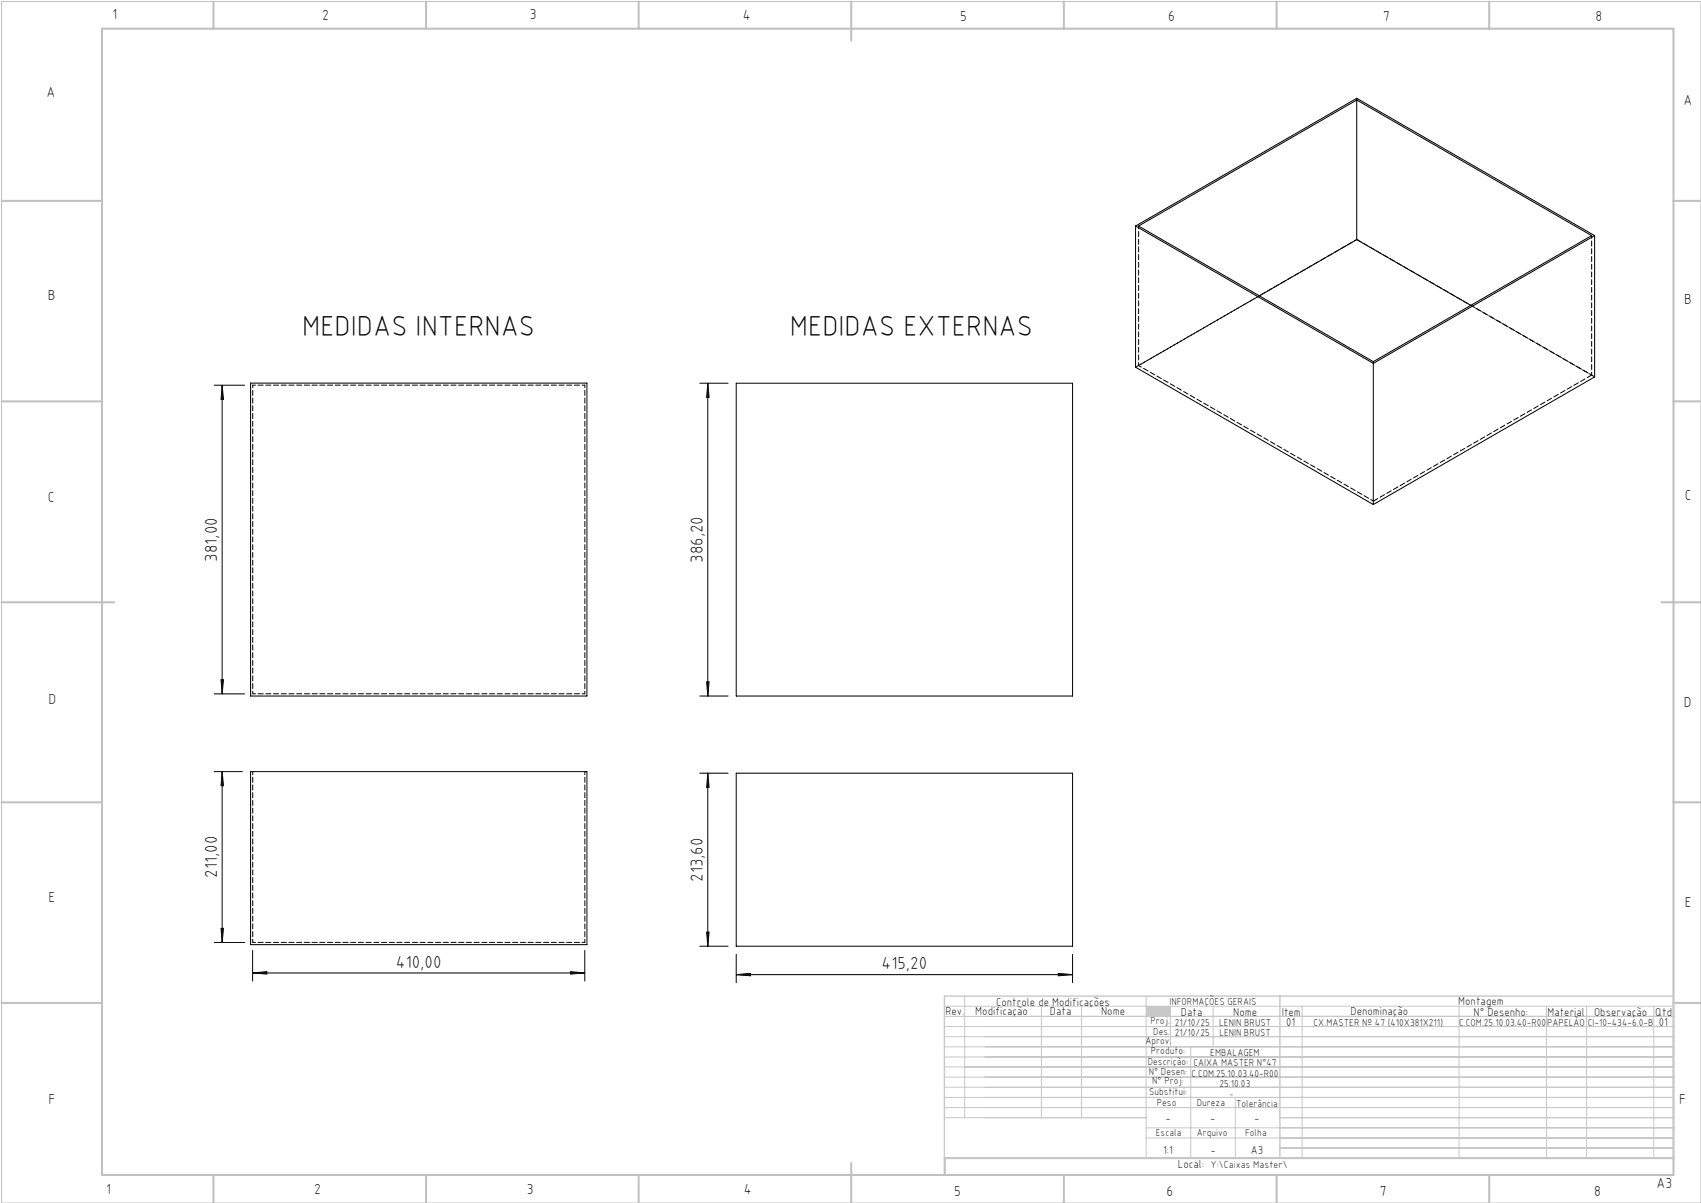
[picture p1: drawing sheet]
<svg xmlns="http://www.w3.org/2000/svg" width="420mm" height="297mm" viewBox="0 0 420 297" stroke-linecap="round" stroke-linejoin="round" font-family="sans-serif">
<path d="M.4 .4h419.6v296.6h-419.6z" fill="none" stroke="#c0c0c0" stroke-width=".25"/>
<g fill="none" stroke="#c0c0c0" stroke-width=".5">
<path d="M25.2 7.1h388v283h-388zM52.7 .4v6.7M105.2 .4v6.7M157.7 .4v6.7M210.2 .4v9.7M262.7 .4v6.7M315.2 .4v6.7M367.7 .4v6.7M.4 49.6h24.8M413.2 49.6h6.8M.4 99.1h24.8M413.2 99.1h6.8"/>
<path d="M.4 148.7h27.8M410.2 148.7h9.8M.4 198.1h24.8M413.2 198.1h6.8M.4 247.6h24.8M413.2 247.6h6.8M52.7 290.1v6.9M105.2 290.1v6.9M157.7 290.1v6.9M210.2 287.1v9.9M262.7 290.1v6.9M315.2 290.1v6.9"/>
<path d="M367.7 290.1v6.9M413.2 285.9h-179.9v4.2"/>
</g>
<g fill="none" stroke="#c3c8d2" stroke-width=".25">
<path d="M233.2 250.9h180M233.2 248.4h180M233.2 253.4h180M233.2 255.9h180M233.2 258.4h180M238.2 245.9v30M257.1 248.4v27.5M267.1 248.4v27.5M283 245.9v40M289 248.4v10M294 258.4v27.5M299.5 248.4v10"/>
<path d="M321.5 248.4v37.5M360.3 248.4v37.5M381.8 248.4v37.5M391.8 248.4v37.5M408.3 248.4v37.5M233.2 260.9h180M233.2 263.4h180M233.2 265.9h180M233.2 268.4h180M233.2 270.9h180M233.2 273.4h180M233.2 275.9h49.8"/>
<path d="M283 278.4h130.2M305 270.9v15M316 275.9h97.2M283 280.9h130.2M316 283.4h97.2"/>
</g>
<path d="M233.2 245.9h180v40h-180zM316 245.9v40" fill="none" stroke="#c3c8d2" stroke-width=".35"/>
<path d="M283 248.4h6v2.5h-6z" fill-rule="evenodd" fill="#c3c8d2"/>
<g fill="none" stroke="#000" stroke-width=".25">
<path d="M335 24.7v34.5M280.4 55.8v34.9l58.7 33.9M280.4 55.8l58.7 33.9M280.4 55.8l54.6-31.5 58.7 33.9M281.1 55.8l53.9-31.1 58 33.5-53.9 31.1zM335 59.2l28.1 16.2M335 59.2l-24 13.8M393.7 58.2l-54.6 31.5M393.7 58.2v34.9l-54.6 31.5M52.9 95.1h7.5M54.9 95.1v76.2M54.9 95.1l.3 3.5h-.6z"/>
<path d="M61.9 94.6h83v77.2h-83zM172.8 94.6h7M174.8 94.6l.3 3.5h-.6zM174.8 94.6v77.2M181.8 94.6h83v77.2h-83zM339.1 89.7v34.9M52.9 171.3h7.5M54.6 167.8h.6l-.3 3.5zM172.8 171.8h7M174.5 168.3h.6l-.3 3.5zM52.9 190.5h7M54.9 190.5v42.2"/>
<path d="M54.9 190.5l.3 3.5h-.6zM61.9 190.5h83v42.7h-83zM172.8 190.9h7M174.8 190.9l.3 3.5h-.6zM174.8 190.9v42.7M181.8 190.9h83v42.7h-83zM52.9 232.7h7.5M54.6 229.2h.6l-.3 3.5zM62.4 234.7v7.5M140.9 239.9l3.5 .3-3.5 .3zM144.4 234.7v7.5M172.8 233.6h7"/>
<path d="M174.5 230.1h.6l-.3 3.5zM181.8 235.6v7M264.8 235.6v7M62.4 240.2l3.5-.3v.6zM62.4 240.2h82M181.8 240.6l3.5-.3v.6zM181.8 240.6h83M261.3 240.3l3.5 .3-3.5 .3z"/>
</g>
<g fill="#000">
<path d="M54.6 167.8h.6l-.3 3.5zM54.9 95.1l.3 3.5h-.6zM174.5 168.3h.6l-.3 3.5zM174.8 94.6l.3 3.5h-.6z"/>
<path d="M54.9 190.5l.3 3.5h-.6zM54.6 229.2h.6l-.3 3.5zM174.8 190.9l.3 3.5h-.6zM174.5 230.1h.6l-.3 3.5z"/>
<path d="M62.4 240.2l3.5-.3v.6zM140.9 239.9l3.5 .3-3.5 .3zM181.8 240.6l3.5-.3v.6zM261.3 240.3l3.5 .3-3.5 .3z"/>
</g>
<path d="M335 59.1l-54.6 31.6M311 73l-29.9 17.2M281.1 90.2l58 33.5M393 92.6l-29.8-17.2M62.4 190.5v42.2M144.4 190.5v42.2" fill="none" stroke="#000" stroke-width=".25" stroke-dasharray="1.3 .6" stroke-dashoffset=".5"/>
<path d="M281.1 55.8v34.4M393 58.1v34.5M62.4 95.1h82M144.4 95.1v76.2M62.4 171.3v-76.2M144.4 171.3h-82M62.4 232.7h82" fill="none" stroke="#000" stroke-width=".25" stroke-dasharray="1.3 .6" stroke-dashoffset=".6"/>
<path d="M335 24.2v.5M335 59.1h.1M339.1 89.2v.5M339.1 123.7l53.9-31.1" fill="none" stroke="#000" stroke-width=".25" stroke-dasharray="1.3 .6"/>
<path d="M393.7 93l-58.7-33.9" fill="none" stroke="#000" stroke-width=".25" stroke-dasharray="1.3 .6" stroke-dashoffset=".1"/>
<g font-size="7.1">
<text x="74.6" y="82.9">MEDIDAS INTERNAS</text>
<text x="195" y="82.9">MEDIDAS EXTERNAS</text>
</g>
<g font-size="4.3">
<text x="53.6" y="138.7" transform="rotate(-90 53.6 138.7)">381,00</text>
<text x="173.5" y="139" transform="rotate(-90 173.5 139)">386,20</text>
<text x="53.6" y="216.7" transform="rotate(-90 53.6 216.7)">211,00</text>
<text x="173.5" y="217.7" transform="rotate(-90 173.5 217.7)">213,60</text>
<text x="97.8" y="238.9">410,00</text>
<text x="217.7" y="239.3">415,20</text>
</g>
<g font-size="3.6">
<text x="27.8" y="4.8">1</text>
<text x="79.5" y="4.9">2</text>
<text x="130.8" y="4.8">3</text>
<text x="183.4" y="4.9">4</text>
<text x="237.1" y="5.1">5</text>
<text x="288.4" y="5.2">6</text>
<text x="341.5" y="5.1">7</text>
<text x="394" y="5.2">8</text>
<text x="11.5" y="24">A</text>
<text x="415.7" y="25.8">A</text>
<text x="11.8" y="74.1">B</text>
<text x="415.8" y="75.1">B</text>
<text x="11.8" y="124">C</text>
<text x="416" y="123.5">C</text>
<text x="12" y="173.7">D</text>
<text x="415.8" y="174.7">D</text>
<text x="12" y="222.6">E</text>
<text x="416" y="223.9">E</text>
<text x="12" y="272.6">F</text>
<text x="414.6" y="272.6">F</text>
<text x="409" y="293.3">A3</text>
<text x="26.2" y="294.8">1</text>
<text x="77.6" y="294.8">2</text>
<text x="130.1" y="294.8">3</text>
<text x="183.7" y="294.7">4</text>
<text x="235.6" y="295.2">5</text>
<text x="288" y="295.2">6</text>
<text x="340.7" y="295.2">7</text>
<text x="393.6" y="295.2">8</text>
</g>
<g font-size="2.9">
<text x="240.8" y="250.6">Modificação</text>
<text x="259.2" y="250.6">Data</text>
<text x="271.9" y="250.6">Nome</text>
<text x="290.9" y="288.4">Local:</text>
</g>
<g font-size="2.8">
<text x="233.4" y="250.6">Rev.</text>
<text x="246" y="248.4">Controle de Modificações</text>
<text x="291.6" y="250.8">Data</text>
<text x="304.5" y="250.8">Nome</text>
<text x="316.5" y="250.9">Item</text>
<text x="333.5" y="250.5">Denominação</text>
<text x="360.1" y="248.2">Montagem</text>
<text x="363.9" y="250.8">N° Desenho:</text>
<text x="382.1" y="250.8">Material</text>
<text x="393.6" y="250.8">Observação</text>
<text x="408.7" y="250.9">Qtd</text>
<text x="317.6" y="253.3">01</text>
<text x="409.6" y="253.3">01</text>
<text x="287.7" y="276.9">-</text>
<text x="298.8" y="276.9">-</text>
<text x="309.7" y="276.9">-</text>
<text x="287.2" y="284.8">1:1</text>
<text x="298.9" y="284.8">-</text>
<text x="308.8" y="284.8">A3</text>
</g>
<g font-size="2.5">
<text x="288.7" y="248.2">INFORMAÇÕES GERAIS</text>
<text x="282.8" y="257.8">Aprov.</text>
<text x="284.1" y="252.9">Proj.</text>
<text x="284.8" y="255.4">Des.</text>
<text x="290.1" y="255.8">21/10/25</text>
<text x="290.1" y="253.3">21/10/25</text>
<text x="301" y="253.3">LENIN BRUST</text>
<text x="301.1" y="255.8">LENIN BRUST</text>
<text x="324.3" y="253.3">CX.MASTER Nº 47 (410X381X211)</text>
<text x="360.3" y="253.3">C.COM.25.10.03.40-R00</text>
<text x="382" y="253.3">PAPELÃO</text>
<text x="392" y="253.3">CI-10-434-6.0-B</text>
<text x="283.4" y="262.9">Descrição:</text>
<text x="284.2" y="260.3">Produto:</text>
<text x="294.7" y="263.3">CAIXA MASTER N°47</text>
<text x="298.8" y="260.7">EMBALAGEM</text>
<text x="283.7" y="265.4">N° Desen:</text>
<text x="284.5" y="267.7">N° Proj:</text>
<text x="294.2" y="265.9">C.COM.25.10.03.40-R00</text>
<text x="301.1" y="268.3">25.10.03</text>
<text x="283.7" y="270.4">Substitui:</text>
<text x="285.6" y="273">Peso</text>
<text x="295.5" y="273">Dureza</text>
<text x="305.2" y="273.3">Tolerância</text>
<text x="285.4" y="280.4">Escala</text>
<text x="295.5" y="280.4">Arquivo</text>
<text x="307.5" y="280.4">Folha</text>
<text x="298.9" y="288.4">Y:\Caixas Master\</text>
</g>
<text font-size="2.1" x="303.5" y="270.9">-</text>
</svg>
